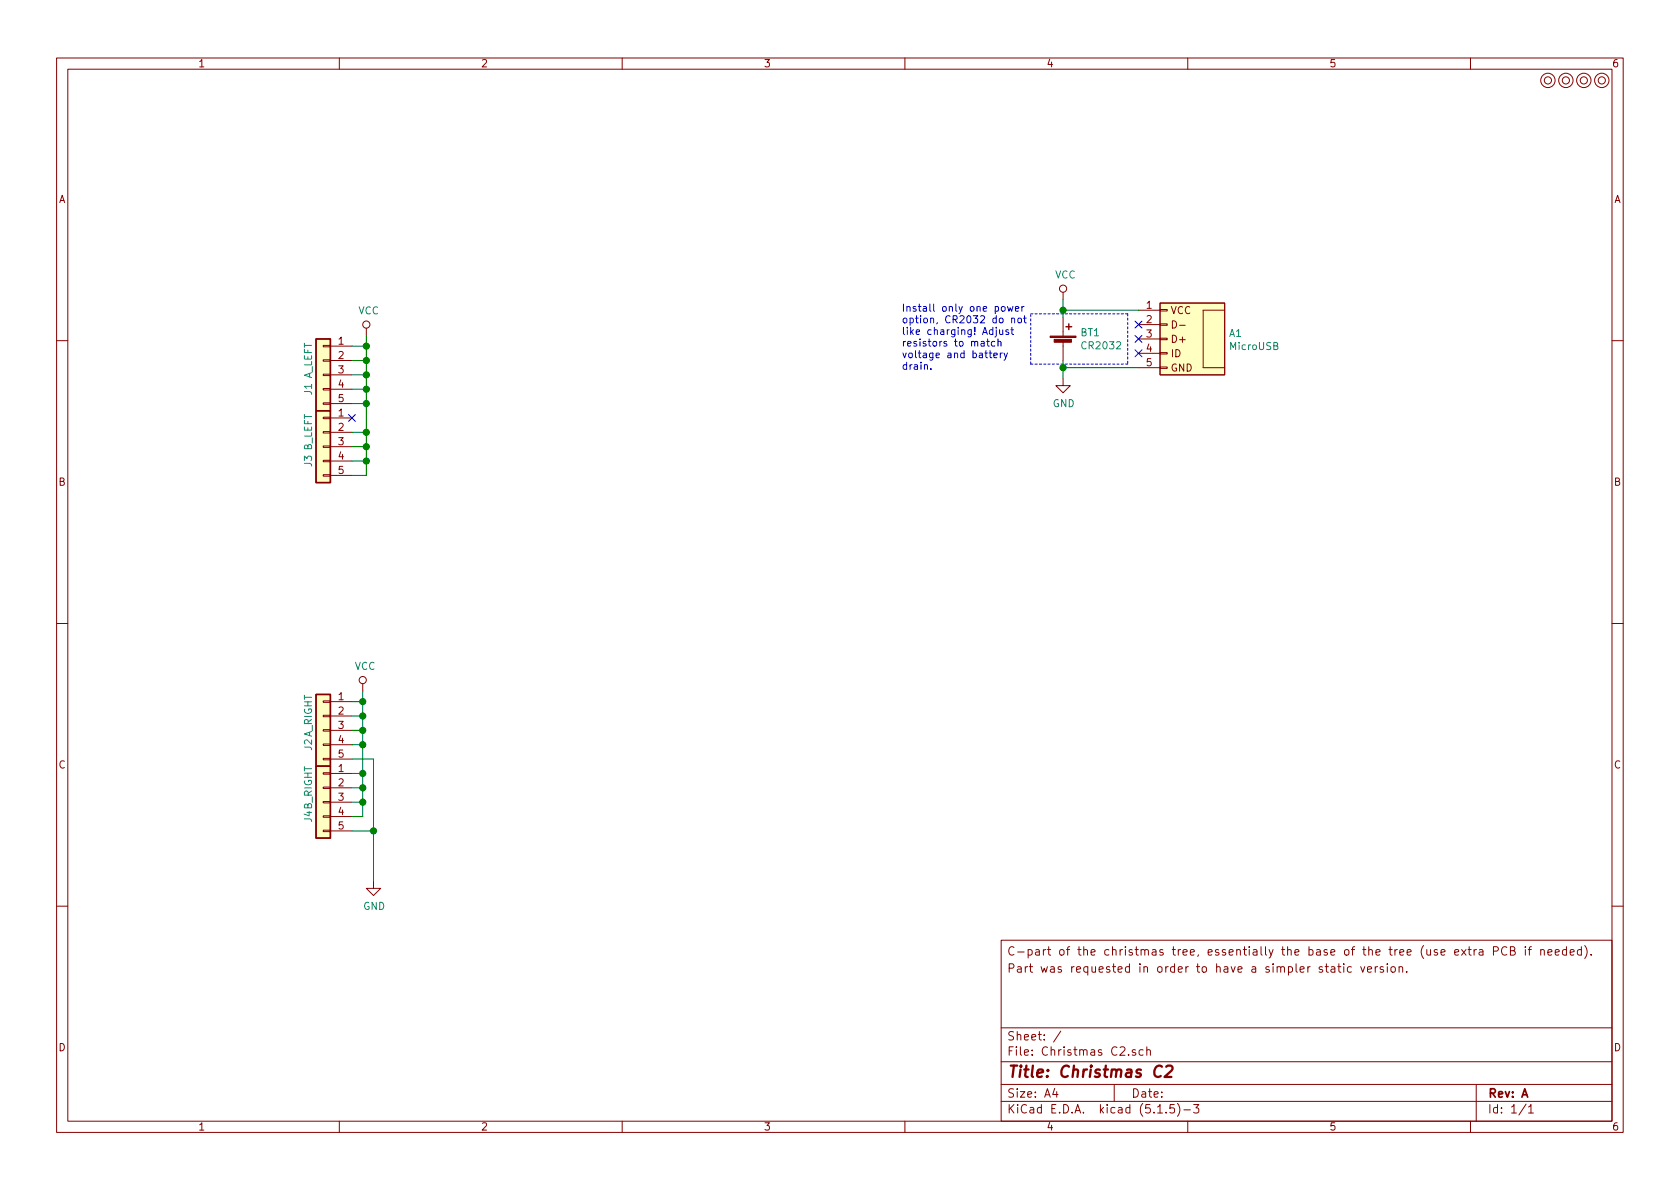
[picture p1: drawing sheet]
<svg xmlns="http://www.w3.org/2000/svg" width="297mm" height="210mm" viewBox="0 0 297 210" stroke-linecap="round" stroke-linejoin="round" font-family="sans-serif">
<g fill="none" stroke="#840000" stroke-width=".18">
<path d="M10 10.3h277v189.9h-277zM12 12.2h273v186.1h-273zM60 10.3v1.9M110 10.3v1.9M160 10.3v1.9M210 10.3v1.9M260 10.3v1.9M64.8 58v1.3M188 51.7v1.3M188 56.1v3.3M201.3 54.9h3.8M201.3 57.4h3.8"/>
<path d="M201.3 59.9h3.8M205.1 53.6h11.4v12.7h-11.4zM205.1 59.8h1.3v.3h-1.3zM205.1 57.3h1.3v.2h-1.3zM205.1 54.7h1.3v.3h-1.3zM212.7 54.9h3.8zM212.7 54.9v10.1M10 60.2h2M57.1 71.2h1.3v.3h-1.3zM57.1 68.7h1.3v.3h-1.3zM57.1 63.6h1.3v.3h-1.3zM57.1 61.1h1.3v.2h-1.3z"/>
<path d="M57.1 66.2h1.3v.2h-1.3zM57.1 76.3h1.3v.3h-1.3zM57.1 73.8h1.3v.2h-1.3zM57.1 78.9h1.3v.2h-1.3zM58.4 61.2h3.8M58.4 63.7h3.8M58.4 66.3h3.8M58.4 68.8h3.8M58.4 71.4h3.8M58.4 73.9h3.8M58.4 76.4h3.8M58.4 79h3.8"/>
<path d="M188 66.9v1.3h1.2l-1.2 1.3-1.3-1.3h1.3M188 60.4v3.3M201.3 62.5h3.8M201.3 65h3.8M205.1 64.9h1.3v.2h-1.3zM205.1 62.4h1.3v.2h-1.3zM212.7 65h3.8zM285 60.2h2M57.1 83.9h1.3v.3h-1.3zM57.1 81.4h1.3v.3h-1.3zM58.4 81.5h3.8M58.4 84.1h3.8"/>
<path d="M10 110.3h2M285 110.3h2M57.1 134.1h1.3v.3h-1.3zM57.1 131.6h1.3v.2h-1.3zM57.1 126.5h1.3v.2h-1.3zM57.1 123.9h1.3v.3h-1.3zM57.1 129h1.3v.3h-1.3zM57.1 139.2h1.3v.2h-1.3zM57.1 136.6h1.3v.3h-1.3zM58.4 124.1h3.8M58.4 126.6h3.8M58.4 129.2h3.8"/>
<path d="M58.4 131.7h3.8M58.4 134.2h3.8M58.4 136.8h3.8M58.4 139.3h3.8M64.1 120.9v1.3M57.1 146.8h1.3v.3h-1.3zM57.1 144.3h1.3v.2h-1.3zM57.1 141.7h1.3v.3h-1.3zM58.4 141.9h3.8M58.4 144.4h3.8M58.4 146.9h3.8M66 155.8v1.3h1.3l-1.3 1.3-1.2-1.3h1.2"/>
<path d="M10 160.2h2M177 166.3h108v32h-108zM234.3 170.9h.6M234.5 170.4v1.3l.4 .2M235.4 171h.5l.1 .9M236 171.3l-.5 .1a.29 .29 0 0 0-.2 .2 .29 .29 0 0 0 .2 .3h.5M236.5 170.9h.6M236.7 170.4v1.3l.4 .2M237.6 170.4v.2M237.6 170.9v1M238.9 171l-.4-.1-.3 .3 .1 .6 .2 .1h.4M240.6 170.9l.3 1 .4-1"/>
<path d="M241.8 171.4l.7-.1-.1-.3-.4-.1-.2 .2 .1 .8h.5M243.2 170.9v1M243.6 170.9l-.3 .1-.1 .2M244.6 171l-.4-.1-.2 .2 .1 .3 .5 .1v.4h-.6M245.3 170.4v.2M245.3 170.9v1M246 171.1l.2-.2 .4 .2 .1 .5-.1 .3h-.4l-.2-.1zM247.4 171.1v-.1a.37 .37 0 0 1 .6 .1v.8M247.4 170.9v1M248.7 171.8v.1M258.4 167.9l.8 1M259.2 167.9l-.8 1"/>
<path d="M259.6 167.9h.5M259.8 167.4v1.3l.3 .2M260.6 167.9v1M261.1 167.9l-.5 .3M261.6 168h.5l.1 .9M262.2 168.3h-.5a.29 .29 0 0 0-.2 .3 .29 .29 0 0 0 .2 .3l.5-.1M264.1 168.2l.7-.1 .1-.2-.1-.3-.2-.2h-.5v1.5M266.4 167.6a.7 .7 0 0 0-.9 .2 .7 .7 0 0 0 .1 .9 .55 .55 0 0 0 .8 .1M267.1 168.1h.5l.2-.1v-.3l-.2-.3h-.5v1.5h.5l.3-.3a.41 .41 0 0 0-.3-.5M269.7 167.4v.2M269.7 167.9v1M270.2 167.9h.6"/>
<path d="M270.8 167.4l-.4 .2v1.3M272.4 168l.2-.1 .4 .1v.9M272.4 167.9v1M273.7 168.4l.7-.1-.1-.3-.4-.1-.2 .2 .1 .7h.5M275 168.4l.7-.1-.1-.3-.4-.1-.2 .2 .1 .7h.5M277 168l-.4-.1-.3 .3v.6l.3 .1 .4-.1M277 167.4v1.5M277.6 168.4l.7-.1v-.3l-.5-.1-.2 .2 .1 .7h.6M279.6 168l-.4-.1-.3 .3 .1 .6 .2 .1 .4-.1M279.6 167.4v1.5M280.2 167.2a1.71 1.71 0 0 1 0 2.3M281.3 168.8v.1"/>
<path d="M285 160.2h2M60 198.3v1.9M110 198.3v1.9M160 198.3v1.9M177 194.8h108M177 191.8h108M177 187.8h108M177 181.8h108M186.5 192.5l-.4 1h1M186.8 193v1M187.6 182.3l-1.3 2M197 191.8v3"/>
<path d="M199.5 186.5v.1M200.8 185.7a.37 .37 0 0 0-.6 .1l.1 .2 .5 .2v.1l-.2 .3-.4-.1M202.1 185.7l-.4-.1-.3 .3 .1 .6 .2 .1 .4-.1M202.8 185.7a.37 .37 0 0 1 .6 .1v.8M202.8 185.1v1.5M204.7 196.8h.8M206.2 196.7v.1M207.6 195.3h-.7l-.1 .7 .2-.1 .5 .1 .2 .2-.1 .5-.2 .1-.6-.1M208.2 195.1a1.71 1.71 0 0 1 0 2.3M209.3 196.3h1.2M210 198.3v1.9M211 195.3h1l-.5 .6 .4 .1v.7l-.2 .1-.7-.1"/>
<path d="M260 198.3v1.9M261 191.8v6.5M269.8 195.2l-1.2 2M270.3 195.8l.4-.5v1.5M270.3 196.8h.8"/>
<circle cx="273.7" cy="14.2" r=".63"/>
<circle cx="273.7" cy="14.2" r="1.27"/>
<circle cx="276.9" cy="14.2" r=".63"/>
<circle cx="276.9" cy="14.2" r="1.27"/>
<circle cx="280" cy="14.2" r=".63"/>
<circle cx="280" cy="14.2" r="1.27"/>
<circle cx="283.2" cy="14.2" r=".63"/>
<circle cx="283.2" cy="14.2" r="1.27"/>
<circle cx="64.8" cy="57.4" r=".63"/>
<circle cx="188" cy="51" r=".63"/>
<circle cx="64.1" cy="120.3" r=".63"/>
</g>
<path d="M205.4 188.6a.87 .87 0 0 0-1 0 .87 .87 0 0 0-.3 1 .69 .69 0 0 0 .3 .8 .69 .69 0 0 0 .8-.1M206.2 188.6l.3-.2h.5a.46 .46 0 0 1 .3 .6l-.1 .3-1.3 1.1h1.2" fill="none" stroke="#840000" stroke-width=".41"/>
<g fill="#ffffc2" stroke="#ffffc2" stroke-width=".18">
<path d="M205.1 53.6h11.4v12.7h-11.4z"/>
<path d="M55.9 59.9h2.5v12.7h-2.5z"/>
<path d="M55.9 122.8h2.5v12.7h-2.5z"/>
<path d="M55.9 72.6h2.5v12.7h-2.5z"/>
<path d="M55.9 135.5h2.5v12.7h-2.5z"/>
</g>
<path d="M55.9 59.9h2.5v12.7h-2.5zM188.5 57.8h1M189 57.3v1M55.9 72.6h2.5v12.7h-2.5zM55.9 122.8h2.5v12.7h-2.5zM55.9 135.5h2.5v12.7h-2.5z" fill="none" stroke="#840000" stroke-width=".25"/>
<g fill="#840000" stroke="#840000" stroke-width=".18">
<path d="M185.7 59.4h4.5v.3h-4.5z"/>
<path d="M186.4 60h3v.5h-3z"/>
</g>
<path d="M182.2 55.5h17.2M199.4 55.5v8.9M182.2 64.4v-8.9M199.4 64.4h-17.2" fill="none" stroke="#0000c2" stroke-width=".18" stroke-dasharray=".4 .4"/>
<g fill="none" stroke="#008400" stroke-width=".18">
<path d="M64.8 59.3v24.8h-2.6M188 54.9h13.3M188 53v3.1M62.2 71.4h2.6M62.2 79h2.6M62.2 76.4h2.6M62.2 68.8h2.6M62.2 66.3h2.6M62.2 63.7h2.6M62.2 61.2h2.6M188 65h13.3M188 63.7v3.2"/>
<path d="M62.2 81.5h2.6M62.2 134.2h3.8v21.6M62.2 131.7h1.9M62.2 139.3h1.9M62.2 136.8h1.9M62.2 129.2h1.9M62.2 124.1h1.9M62.2 126.6h1.9M64.1 122.2v22.2h-1.9M62.2 146.9h3.8M62.2 141.9h1.9"/>
</g>
<g fill="none" stroke="#0000c2" stroke-width=".18">
<path d="M174.6 59.9v1.1l.3 .2M176.1 58.3v1.1l-.2 .2M176.5 59.9v1.3M176.7 58.3l.1 .8 .3 .1 .2-.2M177.2 54.2h.3l.2 .2-.1 .6h-.3l-.3-.2zM177.3 58.3v.9M178.1 54.2l.3 .8 .2-.6 .3 .6 .2-.8M178.3 58.4l-.3-.1-.2 .2 .1 .2 .4 .1v.3h-.5M178.7 58.3h.5M178.9 56.4l.1-.1h.3l.1 .8M178.9 56.3v.8M178.9 57.9v1.1l.3 .2"/>
<path d="M179.5 54.6l.6-.1v-.3h-.4l-.2 .2 .1 .6h.5M180.1 56.3h.3l.2 .2-.1 .5-.3 .1-.2-.1zM180.7 54.2v.8M181 56.3h.5M181.1 54.2l-.4 .2M181.2 55.8v1.1l.3 .2M164.6 65.2v.1M173.5 60.4h.5v.8M174 60.7h-.4l-.2 .2 .1 .3h.5M174.4 60.4h.5M174.9 62.4h.5M175.1 62v1.1l.3 .2"/>
<path d="M175.7 62.8l.6-.1v-.2l-.4-.1-.2 .2 .1 .6h.5M175.9 60.4h-.4l-.2 .2 .1 .6h.5M176.5 60.5l.1-.1h.3l.1 .8M176.9 62.4v.9M177.2 62.4l-.3 .3M177.5 62.4l.3 .9M178.1 62.4l-.4 1.2-.2 .1"/>
</g>
<g fill="#008400" stroke="#008400" stroke-width=".25">
<circle cx="64.1" cy="136.8" r=".51"/>
<circle cx="64.1" cy="124.1" r=".51"/>
<circle cx="64.1" cy="126.6" r=".51"/>
<circle cx="66" cy="146.9" r=".51"/>
<circle cx="188" cy="65" r=".51"/>
<circle cx="188" cy="54.9" r=".51"/>
<circle cx="64.1" cy="129.2" r=".51"/>
<circle cx="64.8" cy="61.2" r=".51"/>
<circle cx="64.8" cy="81.5" r=".51"/>
<circle cx="64.8" cy="63.7" r=".51"/>
<circle cx="64.1" cy="131.7" r=".51"/>
<circle cx="64.1" cy="141.9" r=".51"/>
<circle cx="64.8" cy="66.3" r=".51"/>
<circle cx="64.8" cy="79" r=".51"/>
<circle cx="64.8" cy="68.8" r=".51"/>
<circle cx="64.1" cy="139.3" r=".51"/>
<circle cx="64.8" cy="71.4" r=".51"/>
<circle cx="64.8" cy="76.4" r=".51"/>
</g>
<path d="M200.7 59.3l1.2 1.2M200.7 56.8l1.2 1.2M201.9 59.3l-1.2 1.2M201.9 56.8l-1.2 1.2M61.6 73.3l1.2 1.2M62.8 73.3l-1.2 1.2M200.7 61.9l1.2 1.2M201.9 61.9l-1.2 1.2" fill="none" stroke="#000084" stroke-width=".18"/>
<text font-size="2.8" fill="#840000" x="178" y="190.5">Title: Christmas C2</text>
<g font-size="2.1" fill="#840000">
<text x="178" y="172">Part was requested in order to have a simpler static version.</text>
<text x="178" y="169">C-part of the christmas tree, essentially the base of the tree (use extra PCB if needed).</text>
<text x="178" y="184">Sheet: /</text>
<text x="178" y="186.7">File: Christmas C2.sch</text>
<text x="178" y="196.9">KiCad E.D.A. kicad (5.1.5)-3</text>
<text x="178" y="194.1">Size: A4</text>
<text x="200" y="194.1">Date:</text>
<text x="263" y="194.1">Rev: A</text>
<text x="263" y="196.9">Id: 1/1</text>
</g>
<g font-size="1.8" fill="#840000">
<text x="35" y="11.9">1</text>
<text x="85" y="11.9">2</text>
<text x="135" y="11.9">3</text>
<text x="185" y="11.9">4</text>
<text x="235" y="11.9">5</text>
<text x="285" y="11.9">6</text>
<text x="10.4" y="35.9">A</text>
<text x="285.4" y="35.9">A</text>
<text x="202.7" y="54.6">1</text>
<text x="202.7" y="57.1">2</text>
<text x="202.7" y="59.7">3</text>
<text x="207" y="55.5">VCC</text>
<text x="207.5" y="58.1">D-</text>
<text x="59.8" y="61">1</text>
<text x="59.8" y="63.5">2</text>
<text x="202.7" y="62.2">4</text>
<text x="202.7" y="64.8">5</text>
<text x="207" y="65.7">GND</text>
<text x="207.1" y="63.2">ID</text>
<text x="207.3" y="60.6">D+</text>
<text x="59.8" y="66">3</text>
<text x="59.8" y="68.6">4</text>
<text x="59.8" y="71.1">5</text>
<text x="59.8" y="73.7">1</text>
<text x="59.8" y="76.2">2</text>
<text x="59.8" y="78.7">3</text>
<text x="59.8" y="81.3">4</text>
<text x="59.8" y="83.8">5</text>
<text x="10.4" y="85.9">B</text>
<text x="285.4" y="85.9">B</text>
<text x="59.8" y="123.8">1</text>
<text x="59.8" y="126.4">2</text>
<text x="59.8" y="128.9">3</text>
<text x="59.8" y="131.4">4</text>
<text x="10.4" y="135.9">C</text>
<text x="59.8" y="134">5</text>
<text x="59.8" y="136.5">1</text>
<text x="285.4" y="135.9">C</text>
<text x="59.8" y="139.1">2</text>
<text x="59.8" y="141.6">3</text>
<text x="59.8" y="144.1">4</text>
<text x="59.8" y="146.7">5</text>
<text x="10.4" y="185.9">D</text>
<text x="285.4" y="185.9">D</text>
<text x="35" y="199.9">1</text>
<text x="85" y="199.9">2</text>
<text x="135" y="199.9">3</text>
<text x="185" y="199.9">4</text>
<text x="235" y="199.9">5</text>
<text x="285" y="199.9">6</text>
</g>
<g font-size="1.8" fill="#008484">
<text x="186.5" y="49.2">VCC</text>
<text x="63.3" y="55.6">VCC</text>
<text x="191.1" y="59.5">BT1</text>
<text x="217.3" y="59.6">A1</text>
<text x="191.5" y="61.8">CR2032</text>
<text x="217.6" y="61.9">MicroUSB</text>
<text x="55.2" y="69.8" transform="rotate(-90 55.2 69.8)">J1 A_LEFT</text>
<text x="186.1" y="72">GND</text>
<text x="55.2" y="82.5" transform="rotate(-90 55.2 82.5)">J3 B_LEFT</text>
<text x="62.7" y="118.5">VCC</text>
<text x="55.2" y="132.7" transform="rotate(-90 55.2 132.7)">J2 A_RIGHT</text>
<text x="55.2" y="145.4" transform="rotate(-90 55.2 145.4)">J4B_RIGHT</text>
<text x="64.2" y="160.9">GND</text>
</g>
<g font-size="1.8" fill="#0000c2">
<text x="159.4" y="55.1">Install only one power</text>
<text x="159.4" y="57.2">option, CR2032 do not</text>
<text x="159.4" y="59.2">like charging! Adjust</text>
<text x="159.4" y="61.3">resistors to match</text>
<text x="159.4" y="63.3">voltage and battery</text>
<text x="159.4" y="65.4">drain.</text>
</g>
</svg>
